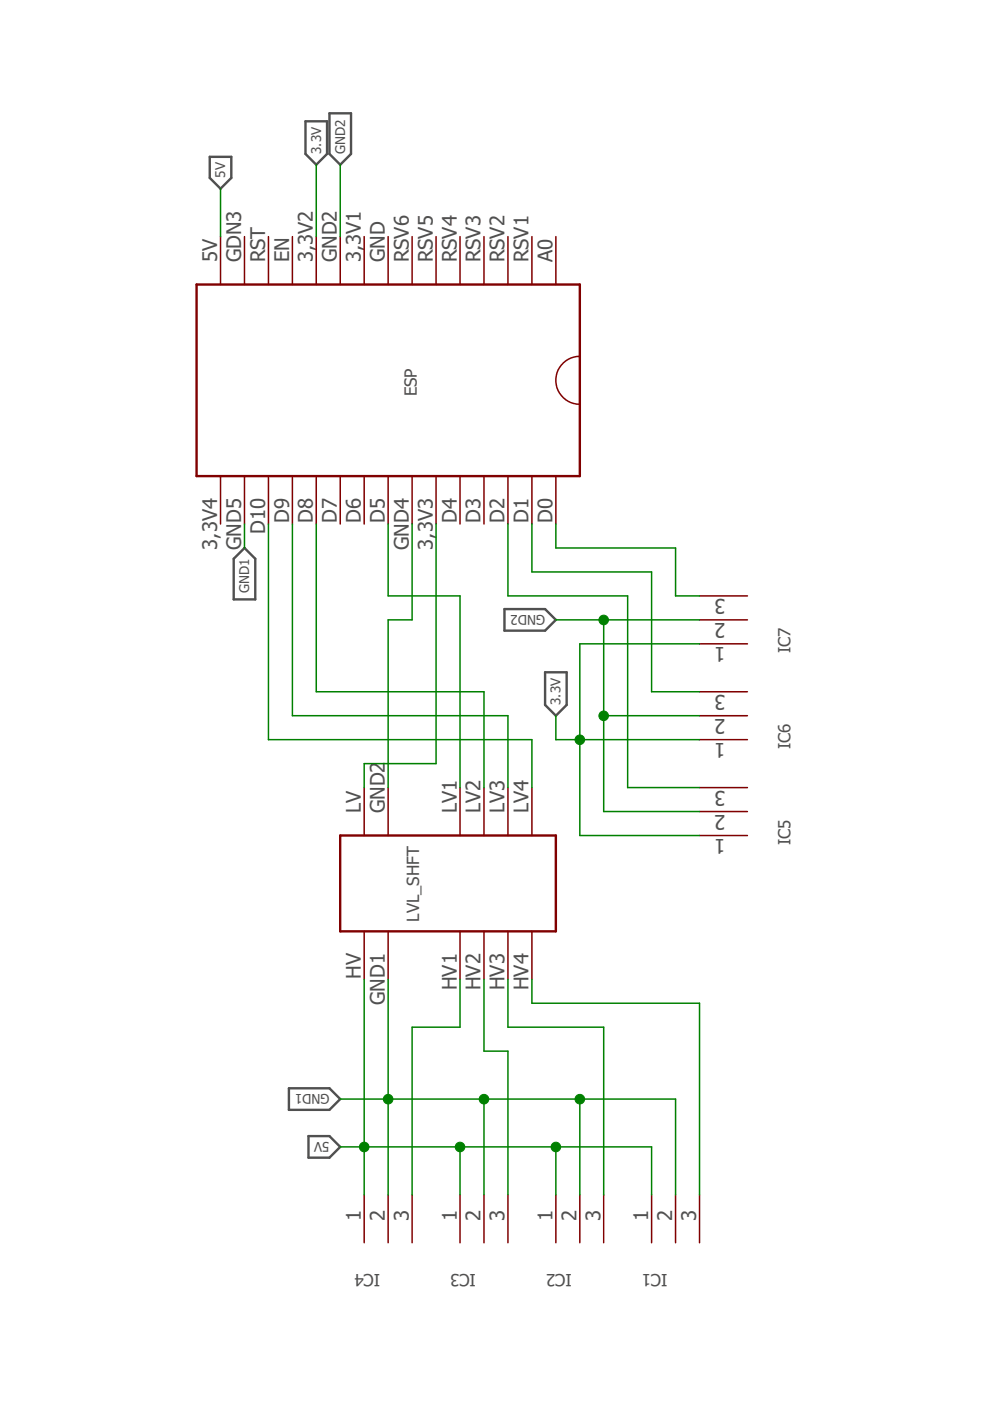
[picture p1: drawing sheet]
<?xml version="1.0" encoding="utf-8"?>
<!DOCTYPE eagle SYSTEM "eagle.dtd">
<eagle version="7.7.0">
<drawing>
<settings>
<setting alwaysvectorfont="no"/>
<setting verticaltext="up"/>
</settings>
<grid distance="0.1" unitdist="inch" unit="inch" style="lines" multiple="1" display="no" altdistance="0.01" altunitdist="inch" altunit="inch"/>
<schematic xreflabel="%F%N/%S.%C%R" xrefpart="/%S.%C%R">
<libraries>
<library name="esp8266">
<symbols>
<symbol name="ESP8266_NODEMCUV2">
<wire x1="-10.16" y1="20.32" x2="-10.16" y2="-20.32" width="0.254" layer="94"/>
<wire x1="-10.16" y1="-20.32" x2="10.16" y2="-20.32" width="0.254" layer="94"/>
<wire x1="10.16" y1="-20.32" x2="10.16" y2="20.32" width="0.254" layer="94"/>
<wire x1="10.16" y1="20.32" x2="-10.16" y2="20.32" width="0.254" layer="94"/>
<text x="-3.048" y="21.59" size="1.27" layer="95">&gt;NAME</text>
<pin name="P$1" x="-15.24" y="17.78" visible="pad" length="middle"/>
<pin name="P$2" x="-15.24" y="15.24" visible="pad" length="middle"/>
<pin name="P$3" x="-15.24" y="12.7" visible="pad" length="middle"/>
<pin name="P$4" x="-15.24" y="10.16" visible="pad" length="middle"/>
<pin name="P$5" x="-15.24" y="7.62" visible="pad" length="middle"/>
<pin name="P$6" x="-15.24" y="5.08" visible="pad" length="middle"/>
<pin name="P$7" x="-15.24" y="2.54" visible="pad" length="middle"/>
<pin name="P$8" x="-15.24" y="0" visible="pad" length="middle"/>
<pin name="P$9" x="-15.24" y="-2.54" visible="pad" length="middle"/>
<pin name="P$10" x="-15.24" y="-5.08" visible="pad" length="middle"/>
<pin name="P$11" x="-15.24" y="-7.62" visible="pad" length="middle"/>
<pin name="P$12" x="-15.24" y="-10.16" visible="pad" length="middle"/>
<pin name="P$13" x="-15.24" y="-12.7" visible="pad" length="middle"/>
<pin name="P$14" x="-15.24" y="-15.24" visible="pad" length="middle"/>
<pin name="P$15" x="-15.24" y="-17.78" visible="pad" length="middle"/>
<pin name="P$16" x="15.24" y="-17.78" visible="pad" length="middle" rot="R180"/>
<pin name="P$17" x="15.24" y="-15.24" visible="pad" length="middle" rot="R180"/>
<pin name="P$18" x="15.24" y="-12.7" visible="pad" length="middle" rot="R180"/>
<pin name="P$19" x="15.24" y="-10.16" visible="pad" length="middle" rot="R180"/>
<pin name="P$20" x="15.24" y="-7.62" visible="pad" length="middle" rot="R180"/>
<pin name="P$21" x="15.24" y="-5.08" visible="pad" length="middle" rot="R180"/>
<pin name="P$22" x="15.24" y="-2.54" visible="pad" length="middle" rot="R180"/>
<pin name="P$23" x="15.24" y="0" visible="pad" length="middle" rot="R180"/>
<pin name="P$24" x="15.24" y="2.54" visible="pad" length="middle" rot="R180"/>
<pin name="P$25" x="15.24" y="5.08" visible="pad" length="middle" rot="R180"/>
<pin name="P$26" x="15.24" y="7.62" visible="pad" length="middle" rot="R180"/>
<pin name="P$27" x="15.24" y="10.16" visible="pad" length="middle" rot="R180"/>
<pin name="P$28" x="15.24" y="12.7" visible="pad" length="middle" rot="R180"/>
<pin name="P$29" x="15.24" y="15.24" visible="pad" length="middle" rot="R180"/>
<pin name="P$30" x="15.24" y="17.78" visible="pad" length="middle" rot="R180"/>
</symbol>
</symbols>
<devicesets>
<deviceset name="ESP8266_NODEMCUV2">
<gates>
<gate name="G$1" symbol="ESP8266_NODEMCUV2" x="0" y="0"/>
</gates>
<devices>
<device name="" package="ESP8266_NODEMCV2">
<connects>
<connect gate="G$1" pin="P$1" pad="A0"/>
<connect gate="G$1" pin="P$10" pad="GND2"/>
<connect gate="G$1" pin="P$11" pad="3,3V2"/>
<connect gate="G$1" pin="P$12" pad="EN"/>
<connect gate="G$1" pin="P$13" pad="RST"/>
<connect gate="G$1" pin="P$14" pad="GDN3"/>
<connect gate="G$1" pin="P$15" pad="5V"/>
<connect gate="G$1" pin="P$16" pad="3,3V4"/>
<connect gate="G$1" pin="P$17" pad="GND5"/>
<connect gate="G$1" pin="P$18" pad="D10"/>
<connect gate="G$1" pin="P$19" pad="D9"/>
<connect gate="G$1" pin="P$2" pad="RSV1"/>
<connect gate="G$1" pin="P$20" pad="D8"/>
<connect gate="G$1" pin="P$21" pad="D7"/>
<connect gate="G$1" pin="P$22" pad="D6"/>
<connect gate="G$1" pin="P$23" pad="D5"/>
<connect gate="G$1" pin="P$24" pad="GND4"/>
<connect gate="G$1" pin="P$25" pad="3,3V3"/>
<connect gate="G$1" pin="P$26" pad="D4"/>
<connect gate="G$1" pin="P$27" pad="D3"/>
<connect gate="G$1" pin="P$28" pad="D2"/>
<connect gate="G$1" pin="P$29" pad="D1"/>
<connect gate="G$1" pin="P$3" pad="RSV2"/>
<connect gate="G$1" pin="P$30" pad="D0"/>
<connect gate="G$1" pin="P$4" pad="RSV3"/>
<connect gate="G$1" pin="P$5" pad="RSV4"/>
<connect gate="G$1" pin="P$6" pad="RSV5"/>
<connect gate="G$1" pin="P$7" pad="RSV6"/>
<connect gate="G$1" pin="P$8" pad="GND"/>
<connect gate="G$1" pin="P$9" pad="3,3V1"/>
</connects>
<technologies>
<technology name=""/>
</technologies>
</device>
</devices>
</deviceset>
</devicesets>
</library>
<library name="Screw_connector">
<symbols>
<symbol name="3,5MM_3PIN">
<pin name="P$1" x="-2.54" y="-7.62" visible="pad" length="middle" swaplevel="1" rot="R90"/>
<pin name="P$2" x="0" y="-7.62" visible="pad" length="middle" swaplevel="1" rot="R90"/>
<pin name="P$3" x="2.54" y="-7.62" visible="pad" length="middle" swaplevel="1" rot="R90"/>
<text x="-3.556" y="0.762" size="1.27" layer="95">&gt;NAME</text>
</symbol>
</symbols>
<devicesets>
<deviceset name="3,5MM_3PIN" prefix="IC">
<gates>
<gate name="G$1" symbol="3,5MM_3PIN" x="0" y="0" swaplevel="1"/>
</gates>
<devices>
<device name="" package="3,5MM_3PIN">
<connects>
<connect gate="G$1" pin="P$1" pad="1"/>
<connect gate="G$1" pin="P$2" pad="2"/>
<connect gate="G$1" pin="P$3" pad="3"/>
</connects>
<technologies>
<technology name=""/>
</technologies>
</device>
</devices>
</deviceset>
</devicesets>
</library>
<library name="level_shifter_MOD12">
<symbols>
<symbol name="LVL_SHIFTER_4CH">
<pin name="HV1" x="-10.16" y="-2.54" visible="pad" length="middle"/>
<pin name="HV2" x="-10.16" y="-5.08" visible="pad" length="middle"/>
<pin name="HV3" x="-10.16" y="-7.62" visible="pad" length="middle"/>
<pin name="HV4" x="-10.16" y="-10.16" visible="pad" length="middle"/>
<pin name="LV1" x="10.16" y="-2.54" visible="pad" length="middle" rot="R180"/>
<pin name="LV2" x="10.16" y="-5.08" visible="pad" length="middle" rot="R180"/>
<pin name="LV3" x="10.16" y="-7.62" visible="pad" length="middle" rot="R180"/>
<pin name="LV4" x="10.16" y="-10.16" visible="pad" length="middle" rot="R180"/>
<pin name="HV" x="-10.16" y="7.62" visible="pad" length="middle"/>
<pin name="LV" x="10.16" y="7.62" visible="pad" length="middle" rot="R180"/>
<pin name="GND1" x="-10.16" y="5.08" visible="pad" length="middle"/>
<pin name="GND2" x="10.16" y="5.08" visible="pad" length="middle" rot="R180"/>
<wire x1="-5.08" y1="10.16" x2="5.08" y2="10.16" width="0.254" layer="94"/>
<wire x1="5.08" y1="10.16" x2="5.08" y2="-12.7" width="0.254" layer="94"/>
<wire x1="5.08" y1="-12.7" x2="-5.08" y2="-12.7" width="0.254" layer="94"/>
<wire x1="-5.08" y1="-12.7" x2="-5.08" y2="10.16" width="0.254" layer="94"/>
<text x="-2.54" y="2.54" size="1.27" layer="95">&gt;NAME</text>
</symbol>
</symbols>
<devicesets>
<deviceset name="LVL_SHIFTER_4CH">
<gates>
<gate name="G$1" symbol="LVL_SHIFTER_4CH" x="0" y="0"/>
</gates>
<devices>
<device name="" package="LVL_SHIFTER_4CH">
<connects>
<connect gate="G$1" pin="GND1" pad="GND1"/>
<connect gate="G$1" pin="GND2" pad="GND2"/>
<connect gate="G$1" pin="HV" pad="HV"/>
<connect gate="G$1" pin="HV1" pad="HV1"/>
<connect gate="G$1" pin="HV2" pad="HV2"/>
<connect gate="G$1" pin="HV3" pad="HV3"/>
<connect gate="G$1" pin="HV4" pad="HV4"/>
<connect gate="G$1" pin="LV" pad="LV"/>
<connect gate="G$1" pin="LV1" pad="LV1"/>
<connect gate="G$1" pin="LV2" pad="LV2"/>
<connect gate="G$1" pin="LV3" pad="LV3"/>
<connect gate="G$1" pin="LV4" pad="LV4"/>
</connects>
<technologies>
<technology name=""/>
</technologies>
</device>
</devices>
</deviceset>
</devicesets>
</library>
</libraries>
<attributes>
</attributes>
<variantdefs>
</variantdefs>
<classes>
<class number="0" name="default" width="0" drill="0">
</class>
</classes>
<parts>
<part name="ESP" library="esp8266" deviceset="ESP8266_NODEMCUV2" device=""/>
<part name="IC1" library="Screw_connector" deviceset="3,5MM_3PIN" device=""/>
<part name="IC2" library="Screw_connector" deviceset="3,5MM_3PIN" device=""/>
<part name="IC3" library="Screw_connector" deviceset="3,5MM_3PIN" device=""/>
<part name="IC4" library="Screw_connector" deviceset="3,5MM_3PIN" device=""/>
<part name="IC5" library="Screw_connector" deviceset="3,5MM_3PIN" device=""/>
<part name="IC6" library="Screw_connector" deviceset="3,5MM_3PIN" device=""/>
<part name="IC7" library="Screw_connector" deviceset="3,5MM_3PIN" device=""/>
<part name="LVL_SHFT" library="level_shifter_MOD12" deviceset="LVL_SHIFTER_4CH" device=""/>
</parts>
<sheets>
<sheet>
<plain>
<wire x1="35.56" y1="17.78" x2="40.64" y2="17.78" width="0.1524" layer="94" curve="-180"/>
</plain>
<instances>
<instance part="ESP" gate="G$1" x="38.1" y="38.1" smashed="yes" rot="R180">
<attribute name="NAME" x="39.37" y="36.322" size="1.27" layer="95" rot="R180"/>
</instance>
<instance part="IC1" gate="G$1" x="-55.88" y="7.62" rot="MR270"/>
<instance part="IC2" gate="G$1" x="-55.88" y="17.78" rot="MR270"/>
<instance part="IC3" gate="G$1" x="-55.88" y="27.94" rot="MR270"/>
<instance part="IC4" gate="G$1" x="-55.88" y="38.1" rot="MR270"/>
<instance part="IC5" gate="G$1" x="-7.62" y="-2.54" rot="MR180"/>
<instance part="IC6" gate="G$1" x="2.54" y="-2.54" rot="MR180"/>
<instance part="IC7" gate="G$1" x="12.7" y="-2.54" rot="MR180"/>
<instance part="LVL_SHFT" gate="G$1" x="-15.24" y="33.02" smashed="yes">
<attribute name="NAME" x="-19.304" y="34.798" size="1.27" layer="95"/>
</instance>
</instances>
<busses>
</busses>
<nets>
<net name="5V" class="0">
<segment>
<pinref part="IC1" gate="G$1" pin="P$1"/>
<wire x1="-48.26" y1="10.16" x2="-43.18" y2="10.16" width="0.1524" layer="91"/>
<wire x1="-43.18" y1="10.16" x2="-43.18" y2="20.32" width="0.1524" layer="91"/>
<pinref part="IC2" gate="G$1" pin="P$1"/>
<wire x1="-43.18" y1="20.32" x2="-48.26" y2="20.32" width="0.1524" layer="91"/>
<wire x1="-43.18" y1="20.32" x2="-43.18" y2="30.48" width="0.1524" layer="91"/>
<junction x="-43.18" y="20.32"/>
<pinref part="IC3" gate="G$1" pin="P$1"/>
<wire x1="-43.18" y1="30.48" x2="-48.26" y2="30.48" width="0.1524" layer="91"/>
<pinref part="IC4" gate="G$1" pin="P$1"/>
<wire x1="-48.26" y1="40.64" x2="-43.18" y2="40.64" width="0.1524" layer="91"/>
<wire x1="-43.18" y1="40.64" x2="-43.18" y2="30.48" width="0.1524" layer="91"/>
<junction x="-43.18" y="30.48"/>
<pinref part="LVL_SHFT" gate="G$1" pin="HV"/>
<wire x1="-43.18" y1="40.64" x2="-25.4" y2="40.64" width="0.1524" layer="91"/>
<junction x="-43.18" y="40.64"/>
<wire x1="-43.18" y1="40.64" x2="-43.18" y2="43.18" width="0.1524" layer="91"/>
<label x="-43.18" y="43.18" size="1.016" layer="95" rot="R90" xref="yes"/>
</segment>
<segment>
<pinref part="ESP" gate="G$1" pin="P$15"/>
<wire x1="53.34" y1="55.88" x2="58.42" y2="55.88" width="0.1524" layer="91"/>
<label x="58.42" y="55.88" size="1.016" layer="95" xref="yes"/>
</segment>
</net>
<net name="N$1" class="0">
<segment>
<pinref part="IC4" gate="G$1" pin="P$3"/>
<wire x1="-48.26" y1="35.56" x2="-30.48" y2="35.56" width="0.1524" layer="91"/>
<wire x1="-30.48" y1="35.56" x2="-30.48" y2="30.48" width="0.1524" layer="91"/>
<pinref part="LVL_SHFT" gate="G$1" pin="HV1"/>
<wire x1="-30.48" y1="30.48" x2="-25.4" y2="30.48" width="0.1524" layer="91"/>
</segment>
</net>
<net name="N$2" class="0">
<segment>
<pinref part="LVL_SHFT" gate="G$1" pin="HV2"/>
<wire x1="-25.4" y1="27.94" x2="-33.02" y2="27.94" width="0.1524" layer="91"/>
<wire x1="-33.02" y1="27.94" x2="-33.02" y2="25.4" width="0.1524" layer="91"/>
<pinref part="IC3" gate="G$1" pin="P$3"/>
<wire x1="-33.02" y1="25.4" x2="-48.26" y2="25.4" width="0.1524" layer="91"/>
</segment>
</net>
<net name="N$3" class="0">
<segment>
<pinref part="LVL_SHFT" gate="G$1" pin="HV3"/>
<wire x1="-25.4" y1="25.4" x2="-30.48" y2="25.4" width="0.1524" layer="91"/>
<wire x1="-30.48" y1="25.4" x2="-30.48" y2="15.24" width="0.1524" layer="91"/>
<pinref part="IC2" gate="G$1" pin="P$3"/>
<wire x1="-30.48" y1="15.24" x2="-48.26" y2="15.24" width="0.1524" layer="91"/>
</segment>
</net>
<net name="N$4" class="0">
<segment>
<pinref part="IC1" gate="G$1" pin="P$3"/>
<wire x1="-48.26" y1="5.08" x2="-27.94" y2="5.08" width="0.1524" layer="91"/>
<wire x1="-27.94" y1="5.08" x2="-27.94" y2="22.86" width="0.1524" layer="91"/>
<pinref part="LVL_SHFT" gate="G$1" pin="HV4"/>
<wire x1="-27.94" y1="22.86" x2="-25.4" y2="22.86" width="0.1524" layer="91"/>
</segment>
</net>
<net name="3.3V" class="0">
<segment>
<pinref part="IC5" gate="G$1" pin="P$1"/>
<wire x1="-10.16" y1="5.08" x2="-10.16" y2="17.78" width="0.1524" layer="91"/>
<wire x1="-10.16" y1="17.78" x2="0" y2="17.78" width="0.1524" layer="91"/>
<wire x1="0" y1="17.78" x2="10.16" y2="17.78" width="0.1524" layer="91"/>
<pinref part="IC6" gate="G$1" pin="P$1"/>
<wire x1="0" y1="5.08" x2="0" y2="17.78" width="0.1524" layer="91"/>
<junction x="0" y="17.78"/>
<pinref part="IC7" gate="G$1" pin="P$1"/>
<wire x1="10.16" y1="17.78" x2="10.16" y2="5.08" width="0.1524" layer="91"/>
<wire x1="0" y1="17.78" x2="0" y2="20.32" width="0.1524" layer="91"/>
<wire x1="0" y1="20.32" x2="2.54" y2="20.32" width="0.1524" layer="91"/>
<label x="2.54" y="20.32" size="1.016" layer="95" xref="yes"/>
</segment>
<segment>
<pinref part="ESP" gate="G$1" pin="P$11"/>
<wire x1="53.34" y1="45.72" x2="60.96" y2="45.72" width="0.1524" layer="91"/>
<label x="60.96" y="45.72" size="1.016" layer="95" xref="yes"/>
</segment>
</net>
<net name="N$12" class="0">
<segment>
<pinref part="ESP" gate="G$1" pin="P$28"/>
<wire x1="15.24" y1="25.4" x2="22.86" y2="25.4" width="0.1524" layer="91"/>
<pinref part="IC5" gate="G$1" pin="P$3"/>
<wire x1="-5.08" y1="5.08" x2="-5.08" y2="12.7" width="0.1524" layer="91"/>
<wire x1="-5.08" y1="12.7" x2="15.24" y2="12.7" width="0.1524" layer="91"/>
<wire x1="15.24" y1="25.4" x2="15.24" y2="12.7" width="0.1524" layer="91"/>
</segment>
</net>
<net name="N$15" class="0">
<segment>
<pinref part="ESP" gate="G$1" pin="P$29"/>
<wire x1="22.86" y1="22.86" x2="17.78" y2="22.86" width="0.1524" layer="91"/>
<wire x1="17.78" y1="22.86" x2="17.78" y2="10.16" width="0.1524" layer="91"/>
<pinref part="IC6" gate="G$1" pin="P$3"/>
<wire x1="17.78" y1="10.16" x2="5.08" y2="10.16" width="0.1524" layer="91"/>
<wire x1="5.08" y1="10.16" x2="5.08" y2="5.08" width="0.1524" layer="91"/>
</segment>
</net>
<net name="GND2" class="0">
<segment>
<pinref part="IC5" gate="G$1" pin="P$2"/>
<wire x1="-7.62" y1="5.08" x2="-7.62" y2="15.24" width="0.1524" layer="91"/>
<pinref part="IC6" gate="G$1" pin="P$2"/>
<wire x1="-7.62" y1="15.24" x2="2.54" y2="15.24" width="0.1524" layer="91"/>
<wire x1="2.54" y1="15.24" x2="2.54" y2="5.08" width="0.1524" layer="91"/>
<pinref part="IC7" gate="G$1" pin="P$2"/>
<wire x1="2.54" y1="15.24" x2="12.7" y2="15.24" width="0.1524" layer="91"/>
<wire x1="12.7" y1="15.24" x2="12.7" y2="5.08" width="0.1524" layer="91"/>
<junction x="2.54" y="15.24"/>
<wire x1="12.7" y1="15.24" x2="12.7" y2="20.32" width="0.1524" layer="91"/>
<junction x="12.7" y="15.24"/>
<label x="12.7" y="20.32" size="1.016" layer="95" rot="R90" xref="yes"/>
</segment>
<segment>
<pinref part="ESP" gate="G$1" pin="P$10"/>
<wire x1="53.34" y1="43.18" x2="60.96" y2="43.18" width="0.1524" layer="91"/>
<label x="60.96" y="43.18" size="1.016" layer="95" xref="yes"/>
</segment>
</net>
<net name="N$8" class="0">
<segment>
<pinref part="ESP" gate="G$1" pin="P$30"/>
<wire x1="20.32" y1="20.32" x2="22.86" y2="20.32" width="0.1524" layer="91"/>
<pinref part="IC7" gate="G$1" pin="P$3"/>
<wire x1="15.24" y1="5.08" x2="15.24" y2="7.62" width="0.1524" layer="91"/>
<wire x1="15.24" y1="7.62" x2="20.32" y2="7.62" width="0.1524" layer="91"/>
<wire x1="20.32" y1="7.62" x2="20.32" y2="20.32" width="0.1524" layer="91"/>
</segment>
</net>
<net name="N$5" class="0">
<segment>
<pinref part="LVL_SHFT" gate="G$1" pin="LV1"/>
<wire x1="-5.08" y1="30.48" x2="15.24" y2="30.48" width="0.1524" layer="91"/>
<wire x1="15.24" y1="30.48" x2="15.24" y2="38.1" width="0.1524" layer="91"/>
<pinref part="ESP" gate="G$1" pin="P$23"/>
<wire x1="15.24" y1="38.1" x2="22.86" y2="38.1" width="0.1524" layer="91"/>
</segment>
</net>
<net name="N$6" class="0">
<segment>
<pinref part="LVL_SHFT" gate="G$1" pin="LV2"/>
<wire x1="-5.08" y1="27.94" x2="5.08" y2="27.94" width="0.1524" layer="91"/>
<wire x1="5.08" y1="27.94" x2="5.08" y2="45.72" width="0.1524" layer="91"/>
<pinref part="ESP" gate="G$1" pin="P$20"/>
<wire x1="5.08" y1="45.72" x2="22.86" y2="45.72" width="0.1524" layer="91"/>
</segment>
</net>
<net name="N$7" class="0">
<segment>
<pinref part="LVL_SHFT" gate="G$1" pin="LV3"/>
<wire x1="-5.08" y1="25.4" x2="2.54" y2="25.4" width="0.1524" layer="91"/>
<wire x1="2.54" y1="25.4" x2="2.54" y2="48.26" width="0.1524" layer="91"/>
<pinref part="ESP" gate="G$1" pin="P$19"/>
<wire x1="2.54" y1="48.26" x2="22.86" y2="48.26" width="0.1524" layer="91"/>
</segment>
</net>
<net name="N$10" class="0">
<segment>
<pinref part="LVL_SHFT" gate="G$1" pin="LV4"/>
<wire x1="-5.08" y1="22.86" x2="0" y2="22.86" width="0.1524" layer="91"/>
<wire x1="0" y1="22.86" x2="0" y2="50.8" width="0.1524" layer="91"/>
<pinref part="ESP" gate="G$1" pin="P$18"/>
<wire x1="0" y1="50.8" x2="22.86" y2="50.8" width="0.1524" layer="91"/>
</segment>
</net>
<net name="N$11" class="0">
<segment>
<pinref part="LVL_SHFT" gate="G$1" pin="LV"/>
<wire x1="-2.54" y1="40.64" x2="-5.08" y2="40.64" width="0.1524" layer="91"/>
<pinref part="ESP" gate="G$1" pin="P$25"/>
<wire x1="22.86" y1="33.02" x2="-2.54" y2="33.02" width="0.1524" layer="91"/>
<wire x1="-2.54" y1="33.02" x2="-2.54" y2="40.64" width="0.1524" layer="91"/>
</segment>
</net>
<net name="N$9" class="0">
<segment>
<pinref part="ESP" gate="G$1" pin="P$24"/>
<wire x1="12.7" y1="35.56" x2="22.86" y2="35.56" width="0.1524" layer="91"/>
<wire x1="12.7" y1="38.1" x2="12.7" y2="35.56" width="0.1524" layer="91"/>
<pinref part="LVL_SHFT" gate="G$1" pin="GND2"/>
<wire x1="-5.08" y1="38.1" x2="12.7" y2="38.1" width="0.1524" layer="91"/>
</segment>
</net>
<net name="GND1" class="0">
<segment>
<pinref part="ESP" gate="G$1" pin="P$17"/>
<wire x1="22.86" y1="53.34" x2="20.32" y2="53.34" width="0.1524" layer="91"/>
<label x="20.32" y="53.34" size="1.016" layer="95" rot="R180" xref="yes"/>
</segment>
<segment>
<pinref part="IC4" gate="G$1" pin="P$2"/>
<wire x1="-48.26" y1="38.1" x2="-38.1" y2="38.1" width="0.1524" layer="91"/>
<wire x1="-38.1" y1="38.1" x2="-38.1" y2="43.18" width="0.1524" layer="91"/>
<wire x1="-38.1" y1="38.1" x2="-38.1" y2="27.94" width="0.1524" layer="91"/>
<junction x="-38.1" y="38.1"/>
<pinref part="IC3" gate="G$1" pin="P$2"/>
<wire x1="-38.1" y1="27.94" x2="-48.26" y2="27.94" width="0.1524" layer="91"/>
<wire x1="-38.1" y1="27.94" x2="-38.1" y2="17.78" width="0.1524" layer="91"/>
<junction x="-38.1" y="27.94"/>
<pinref part="IC2" gate="G$1" pin="P$2"/>
<wire x1="-38.1" y1="17.78" x2="-48.26" y2="17.78" width="0.1524" layer="91"/>
<wire x1="-38.1" y1="17.78" x2="-38.1" y2="7.62" width="0.1524" layer="91"/>
<junction x="-38.1" y="17.78"/>
<pinref part="IC1" gate="G$1" pin="P$2"/>
<wire x1="-38.1" y1="7.62" x2="-48.26" y2="7.62" width="0.1524" layer="91"/>
<label x="-38.1" y="43.18" size="1.016" layer="95" rot="R90" xref="yes"/>
<pinref part="LVL_SHFT" gate="G$1" pin="GND1"/>
<wire x1="-25.4" y1="38.1" x2="-38.1" y2="38.1" width="0.1524" layer="91"/>
</segment>
</net>
</nets>
</sheet>
</sheets>
</schematic>
</drawing>
</eagle>
